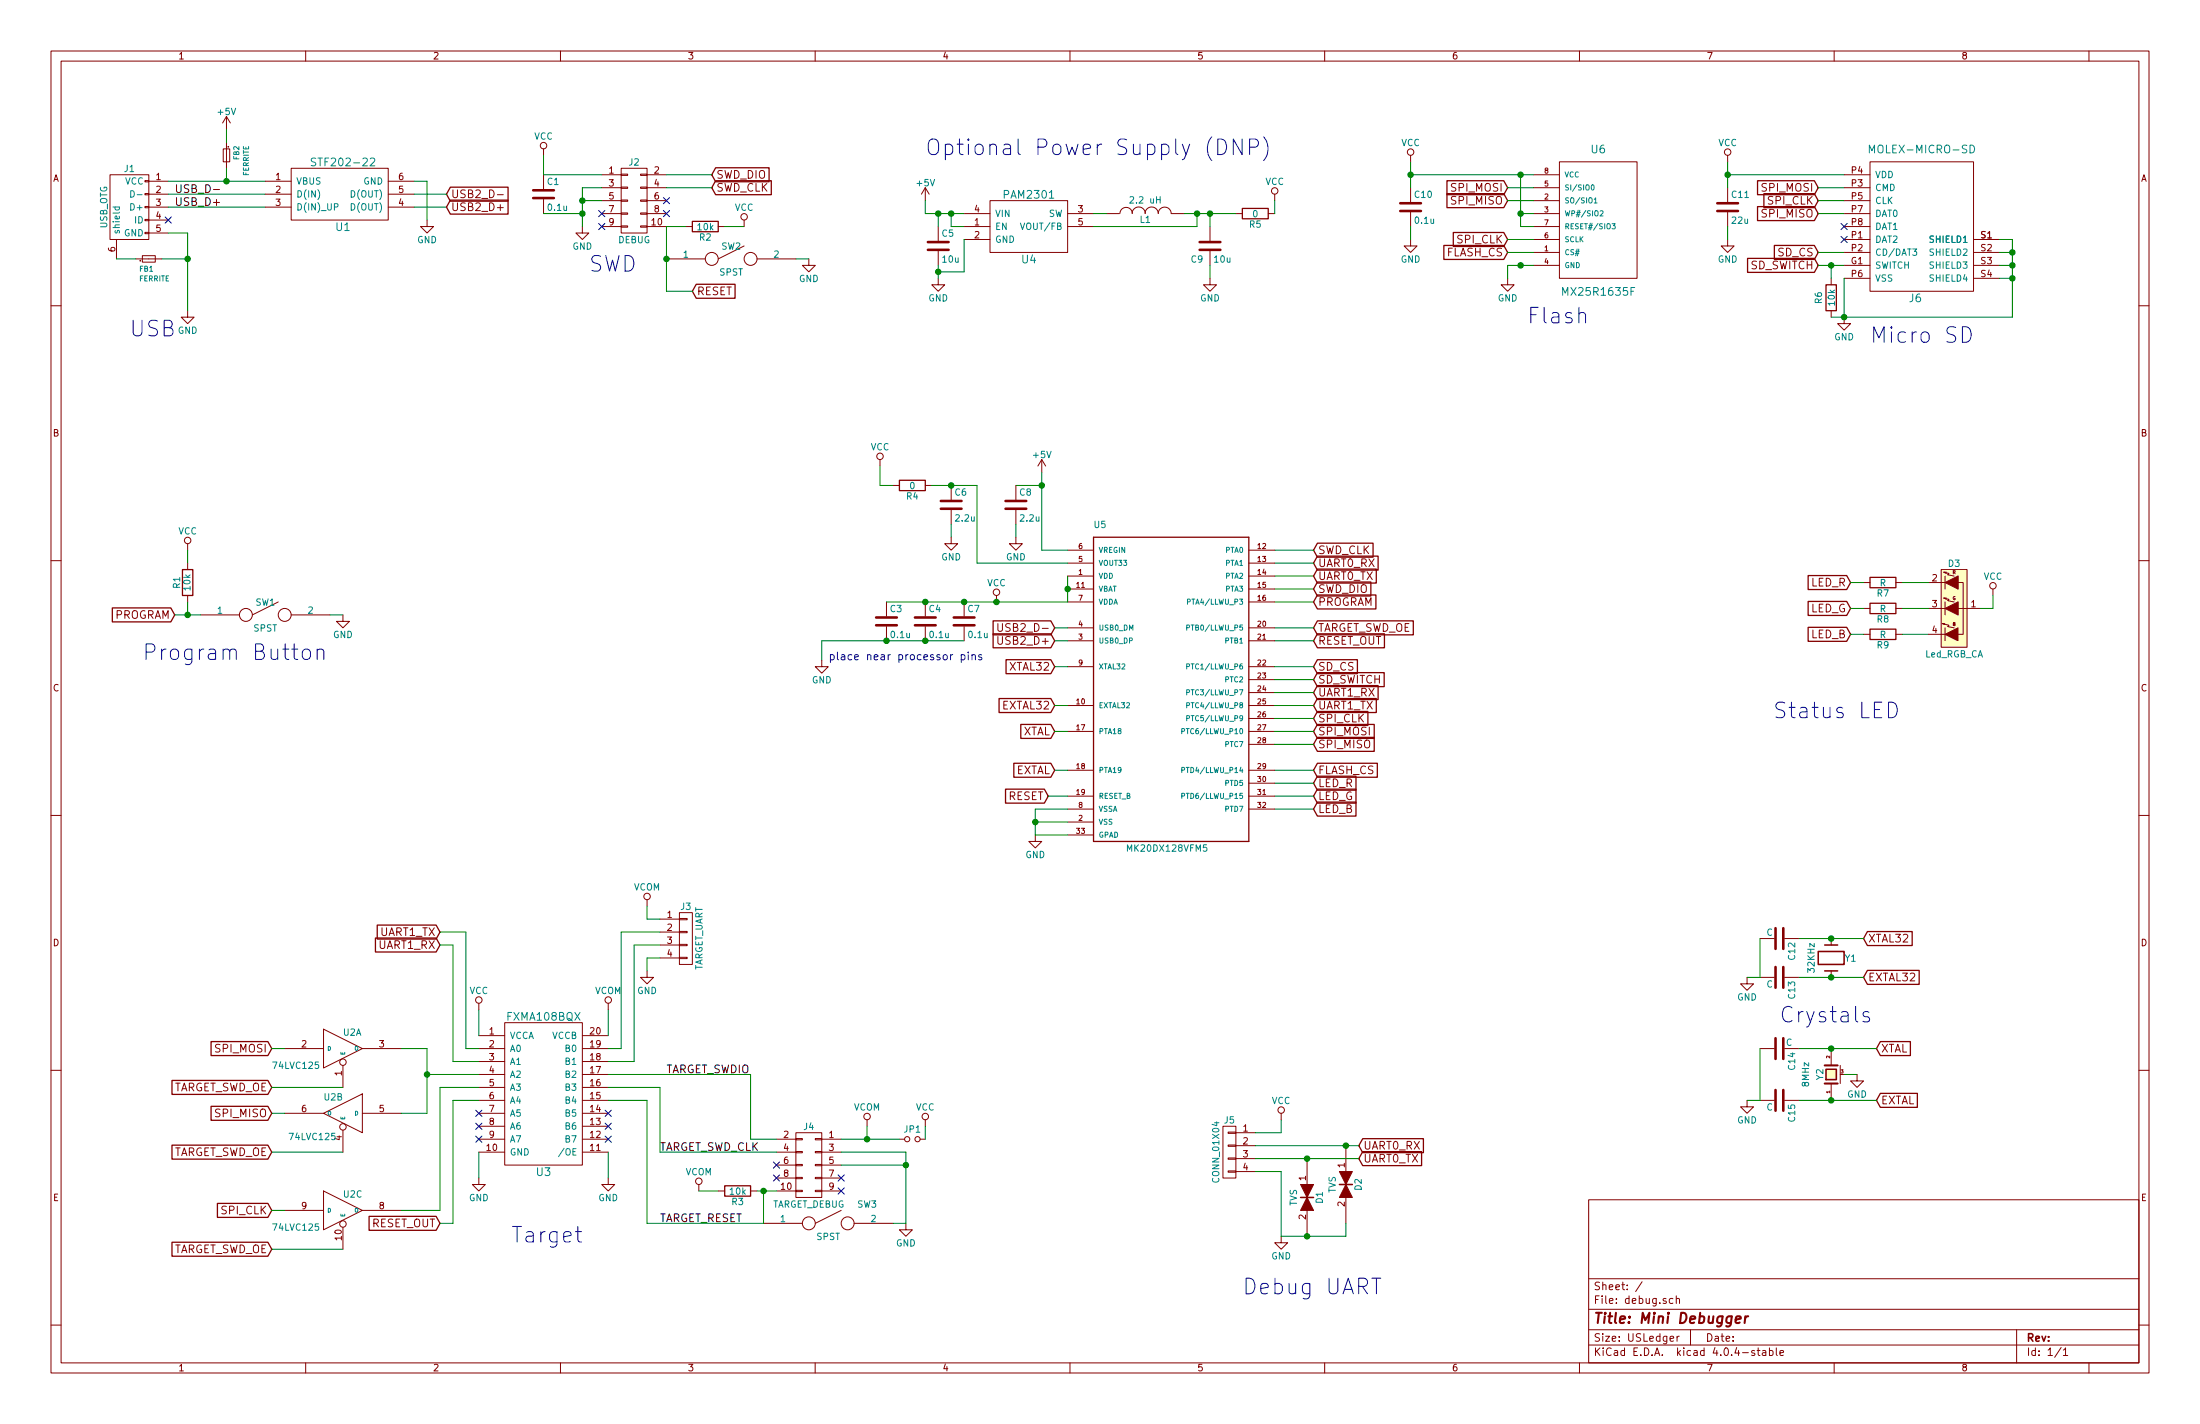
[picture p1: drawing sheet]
EESchema Schematic File Version 2
LIBS:power
LIBS:device
LIBS:transistors
LIBS:conn
LIBS:linear
LIBS:regul
LIBS:74xx
LIBS:cmos4000
LIBS:adc-dac
LIBS:memory
LIBS:xilinx
LIBS:microcontrollers
LIBS:dsp
LIBS:microchip
LIBS:analog_switches
LIBS:motorola
LIBS:texas
LIBS:intel
LIBS:audio
LIBS:interface
LIBS:digital-audio
LIBS:philips
LIBS:display
LIBS:cypress
LIBS:siliconi
LIBS:opto
LIBS:atmel
LIBS:contrib
LIBS:valves
LIBS:nxp_armmcu
LIBS:molex-micro-sd
LIBS:Oscillators
LIBS:elec-unifil
LIBS:references
LIBS:mk20dx128vfm5
LIBS:ntsx2102gu8h
LIBS:mx25r1635f
LIBS:ferrite
LIBS:NLSX4373DR2G
LIBS:fxma108bqx
LIBS:pam2301
LIBS:stf202-22
LIBS:debug-cache
EELAYER 25 0
EELAYER END
$Descr USLedger 17000 11000
encoding utf-8
Sheet 1 1
Title "Mini Debugger"
Date ""
Rev ""
Comp ""
Comment1 ""
Comment2 ""
Comment3 ""
Comment4 ""
$EndDescr
$Comp
L MOLEX-MICRO-SD J6
U 1 1
P 14850 1750
F 0 "J6" H 14800 1200 60  0000 C CNN
F 1 "MOLEX-MICRO-SD" H 14850 2350 60  0000 C CNN
F 2 "footprints:SD-105027-001" H 14800 1000 60  0001 C CNN
F 3 "" H 14800 1000 60  0001 C CNN
	1    14850 1750
	1    0    0    -1  
$EndComp
$Comp
L GND #PWR01
U 1 1
P 14250 2450
F 0 "#PWR01" H 14250 2200 50  0001 C CNN
F 1 "GND" H 14250 2300 50  0000 C CNN
F 2 "" H 14250 2450 50  0000 C CNN
F 3 "" H 14250 2450 50  0000 C CNN
	1    14250 2450
	1    0    0    -1  
$EndComp
$Comp
L R R6
U 1 1
P 14150 2300
F 0 "R6" V 14050 2300 50  0000 C CNN
F 1 "10k" V 14150 2300 50  0000 C CNN
F 2 "Resistors_SMD:R_0603" V 14080 2300 50  0001 C CNN
F 3 "" H 14150 2300 50  0000 C CNN
	1    14150 2300
	1    0    0    -1  
$EndComp
Text GLabel 14050 2050 0    60   Input ~ 0
SD_SWITCH
Text GLabel 14050 1950 0    60   Input ~ 0
SD_CS
Text GLabel 14050 1550 0    60   Input ~ 0
SPI_CLK
Text GLabel 14050 1450 0    60   Input ~ 0
SPI_MOSI
Text GLabel 14050 1650 0    60   Input ~ 0
SPI_MISO
$Comp
L USB_OTG J1
U 1 1
P 1000 1600
F 0 "J1" V 700 1600 50  0000 C CNN
F 1 "USB_OTG" H 1000 1800 50  0000 C CNN
F 2 "Connect:USB_Mini-B" V 950 1500 50  0001 C CNN
F 3 "" V 950 1500 50  0000 C CNN
	1    1000 1600
	0    -1   1    0   
$EndComp
$Comp
L GND #PWR02
U 1 1
P 1450 2400
F 0 "#PWR02" H 1450 2150 50  0001 C CNN
F 1 "GND" H 1450 2250 50  0000 C CNN
F 2 "" H 1450 2400 50  0000 C CNN
F 3 "" H 1450 2400 50  0000 C CNN
	1    1450 2400
	-1   0    0    -1  
$EndComp
$Comp
L +5V #PWR03
U 1 1
P 1750 1000
F 0 "#PWR03" H 1750 850 50  0001 C CNN
F 1 "+5V" H 1750 1140 50  0000 C CNN
F 2 "" H 1750 1000 50  0000 C CNN
F 3 "" H 1750 1000 50  0000 C CNN
	1    1750 1000
	-1   0    0    -1  
$EndComp
Text GLabel 3450 1500 2    60   Input ~ 0
USB2_D-
Text GLabel 3450 1600 2    60   Input ~ 0
USB2_D+
NoConn ~ 1300 1700
Text GLabel 10150 5250 2    60   Input ~ 0
SD_SWITCH
Text GLabel 10150 5150 2    60   Input ~ 0
SD_CS
Text GLabel 2100 9350 0    60   Input ~ 0
SPI_CLK
Text GLabel 10150 5650 2    60   Input ~ 0
SPI_MOSI
Text GLabel 10150 5750 2    60   Input ~ 0
SPI_MISO
$Comp
L +5V #PWR04
U 1 1
P 8050 3650
F 0 "#PWR04" H 8050 3500 50  0001 C CNN
F 1 "+5V" H 8050 3790 50  0000 C CNN
F 2 "" H 8050 3650 50  0000 C CNN
F 3 "" H 8050 3650 50  0000 C CNN
	1    8050 3650
	1    0    0    -1  
$EndComp
Text GLabel 10150 5450 2    60   Input ~ 0
UART1_TX
Text GLabel 10150 5350 2    60   Input ~ 0
UART1_RX
$Comp
L VCC #PWR05
U 1 1
P 9850 1550
F 0 "#PWR05" H 9850 1400 50  0001 C CNN
F 1 "VCC" H 9850 1700 50  0000 C CNN
F 2 "" H 9850 1550 50  0000 C CNN
F 3 "" H 9850 1550 50  0000 C CNN
	1    9850 1550
	1    0    0    -1  
$EndComp
$Comp
L C C4
U 1 1
P 7150 4800
F 0 "C4" H 7175 4900 50  0000 L CNN
F 1 "0.1u" H 7175 4700 50  0000 L CNN
F 2 "Capacitors_SMD:C_0603" H 7188 4650 50  0001 C CNN
F 3 "" H 7150 4800 50  0000 C CNN
	1    7150 4800
	1    0    0    -1  
$EndComp
$Comp
L GND #PWR06
U 1 1
P 6350 5100
F 0 "#PWR06" H 6350 4850 50  0001 C CNN
F 1 "GND" H 6350 4950 50  0000 C CNN
F 2 "" H 6350 5100 50  0000 C CNN
F 3 "" H 6350 5100 50  0000 C CNN
	1    6350 5100
	-1   0    0    -1  
$EndComp
$Comp
L Crystal Y1
U 1 1
P 14150 7400
F 0 "Y1" V 14150 7550 50  0000 C CNN
F 1 "32KHz" H 14150 7250 50  0000 C CNN
F 2 "footprints:FX135" H 14150 7400 50  0001 C CNN
F 3 "" H 14150 7400 50  0000 C CNN
	1    14150 7400
	0    1    1    0   
$EndComp
Text GLabel 8100 6150 0    60   Input ~ 0
RESET
$Comp
L CONN_02X05 J4
U 1 1
P 6250 9000
F 0 "J4" H 6250 9300 50  0000 C CNN
F 1 "TARGET_DEBUG" H 6250 8700 50  0000 C CNN
F 2 "Pin_Headers:Pin_Header_Straight_2x05_Pitch1.27mm" H 6250 7800 50  0001 C CNN
F 3 "" H 6250 7800 50  0000 C CNN
	1    6250 9000
	-1   0    0    -1  
$EndComp
$Comp
L CONN_02X05 J2
U 1 1
P 4900 1550
F 0 "J2" H 4900 1850 50  0000 C CNN
F 1 "DEBUG" H 4900 1250 50  0000 C CNN
F 2 "Pin_Headers:Pin_Header_Straight_2x05_Pitch1.27mm" H 4900 350 50  0001 C CNN
F 3 "" H 4900 350 50  0000 C CNN
	1    4900 1550
	1    0    0    -1  
$EndComp
$Comp
L VCC #PWR07
U 1 1
P 4200 1200
F 0 "#PWR07" H 4200 1050 50  0001 C CNN
F 1 "VCC" H 4200 1350 50  0000 C CNN
F 2 "" H 4200 1200 50  0000 C CNN
F 3 "" H 4200 1200 50  0000 C CNN
	1    4200 1200
	1    0    0    -1  
$EndComp
$Comp
L GND #PWR08
U 1 1
P 4500 1750
F 0 "#PWR08" H 4500 1500 50  0001 C CNN
F 1 "GND" H 4500 1600 50  0000 C CNN
F 2 "" H 4500 1750 50  0000 C CNN
F 3 "" H 4500 1750 50  0000 C CNN
	1    4500 1750
	1    0    0    -1  
$EndComp
$Comp
L C C1
U 1 1
P 4200 1500
F 0 "C1" H 4225 1600 50  0000 L CNN
F 1 "0.1u" H 4225 1400 50  0000 L CNN
F 2 "Capacitors_SMD:C_0603" H 4238 1350 50  0001 C CNN
F 3 "" H 4200 1500 50  0000 C CNN
	1    4200 1500
	1    0    0    -1  
$EndComp
NoConn ~ 4650 1750
NoConn ~ 4650 1650
Text GLabel 5350 2250 2    60   Input ~ 0
RESET
Text GLabel 5500 1450 2    60   Input ~ 0
SWD_CLK
Text GLabel 5500 1350 2    60   Input ~ 0
SWD_DIO
NoConn ~ 5150 1550
NoConn ~ 5150 1650
$Comp
L SPST SW2
U 1 1
P 5650 2000
F 0 "SW2" H 5650 2100 50  0000 C CNN
F 1 "SPST" H 5650 1900 50  0000 C CNN
F 2 "footprints:PTS645SM43SMTR92" H 5650 2000 50  0001 C CNN
F 3 "" H 5650 2000 50  0000 C CNN
	1    5650 2000
	1    0    0    -1  
$EndComp
$Comp
L VCC #PWR09
U 1 1
P 5750 1750
F 0 "#PWR09" H 5750 1600 50  0001 C CNN
F 1 "VCC" H 5750 1900 50  0000 C CNN
F 2 "" H 5750 1750 50  0000 C CNN
F 3 "" H 5750 1750 50  0000 C CNN
	1    5750 1750
	1    0    0    -1  
$EndComp
$Comp
L R R2
U 1 1
P 5450 1750
F 0 "R2" V 5530 1750 50  0000 C CNN
F 1 "10k" V 5450 1750 50  0000 C CNN
F 2 "Resistors_SMD:R_0603" V 5380 1750 50  0001 C CNN
F 3 "" H 5450 1750 50  0000 C CNN
	1    5450 1750
	0    1    1    0   
$EndComp
$Comp
L GND #PWR010
U 1 1
P 6250 2000
F 0 "#PWR010" H 6250 1750 50  0001 C CNN
F 1 "GND" H 6250 1850 50  0000 C CNN
F 2 "" H 6250 2000 50  0000 C CNN
F 3 "" H 6250 2000 50  0000 C CNN
	1    6250 2000
	1    0    0    -1  
$EndComp
Text GLabel 10150 4250 2    60   Input ~ 0
SWD_CLK
Text GLabel 10150 4550 2    60   Input ~ 0
SWD_DIO
$Comp
L MK20DX128VFM5 U5
U 1 1
P 9000 5450
F 0 "U5" H 8450 6850 50  0000 L CNN
F 1 "MK20DX128VFM5" H 8700 4350 50  0000 L CNN
F 2 "footprints:MK20DX128VFM5" H 10000 4800 50  0001 L CNN
F 3 "MCU 32-bit Kinetis K20 ARM Cortex M4 RISC 128KB Flash 1.8V/2.5V/3.3V 32-Pin QFN Tray" H 10000 5600 50  0001 L CNN
F 4 "Freescale Semiconductor" H 10000 5250 50  0001 L CNN "MF"
F 5 "Good" H 10000 4650 50  0001 L CNN "Availability"
F 6 "3.72 USD" H 10000 4950 50  0001 L CNN "Price"
F 7 "MK20DX128VFM5" H 10000 5100 50  0001 L CNN "MP"
F 8 "QFN-32 Freescale Semiconductor" H 10000 5400 50  0001 L CNN "Package"
	1    9000 5450
	1    0    0    -1  
$EndComp
$Comp
L GND #PWR011
U 1 1
P 8000 6450
F 0 "#PWR011" H 8000 6200 50  0001 C CNN
F 1 "GND" H 8000 6300 50  0000 C CNN
F 2 "" H 8000 6450 50  0000 C CNN
F 3 "" H 8000 6450 50  0000 C CNN
	1    8000 6450
	1    0    0    -1  
$EndComp
Text GLabel 10150 4850 2    60   Input ~ 0
TARGET_SWD_OE
Text GLabel 10150 4950 2    60   Input ~ 0
RESET_OUT
Text GLabel 10150 4350 2    60   Input ~ 0
UART0_RX
Text GLabel 10150 4450 2    60   Input ~ 0
UART0_TX
Text GLabel 10150 6050 2    60   Input ~ 0
LED_R
Text GLabel 10150 6150 2    60   Input ~ 0
LED_G
Text GLabel 10150 6250 2    60   Input ~ 0
LED_B
Text GLabel 10150 4650 2    60   Input ~ 0
PROGRAM
Text GLabel 1350 4750 0    60   Input ~ 0
PROGRAM
$Comp
L SPST SW1
U 1 1
P 2050 4750
F 0 "SW1" H 2050 4850 50  0000 C CNN
F 1 "SPST" H 2050 4650 50  0000 C CNN
F 2 "footprints:PTS645SM43SMTR92" H 2050 4750 50  0001 C CNN
F 3 "" H 2050 4750 50  0000 C CNN
	1    2050 4750
	1    0    0    -1  
$EndComp
$Comp
L GND #PWR012
U 1 1
P 2650 4750
F 0 "#PWR012" H 2650 4500 50  0001 C CNN
F 1 "GND" H 2650 4600 50  0000 C CNN
F 2 "" H 2650 4750 50  0000 C CNN
F 3 "" H 2650 4750 50  0000 C CNN
	1    2650 4750
	1    0    0    -1  
$EndComp
$Comp
L VCC #PWR013
U 1 1
P 1450 4250
F 0 "#PWR013" H 1450 4100 50  0001 C CNN
F 1 "VCC" H 1450 4400 50  0000 C CNN
F 2 "" H 1450 4250 50  0000 C CNN
F 3 "" H 1450 4250 50  0000 C CNN
	1    1450 4250
	1    0    0    -1  
$EndComp
$Comp
L R R1
U 1 1
P 1450 4500
F 0 "R1" V 1530 4500 50  0000 C CNN
F 1 "10k" V 1450 4500 50  0000 C CNN
F 2 "Resistors_SMD:R_0603" V 1380 4500 50  0001 C CNN
F 3 "" H 1450 4500 50  0000 C CNN
	1    1450 4500
	-1   0    0    1   
$EndComp
$Comp
L 74LVC125 U2
U 1 1
P 2650 8100
F 0 "U2" H 2650 8200 50  0000 L BNN
F 1 "74LVC125" H 2100 8000 50  0000 L TNN
F 2 "footprints:DHVQFN14" H 2650 8100 50  0001 C CNN
F 3 "" H 2650 8100 50  0000 C CNN
	1    2650 8100
	1    0    0    -1  
$EndComp
$Comp
L 74LVC125 U2
U 2 1
P 2650 8600
F 0 "U2" H 2650 8700 50  0000 L BNN
F 1 "74LVC125" H 2700 8450 50  0000 L TNN
F 2 "footprints:DHVQFN14" H 2650 8600 50  0001 C CNN
F 3 "" H 2650 8600 50  0000 C CNN
	2    2650 8600
	-1   0    0    -1  
$EndComp
$Comp
L 74LVC125 U2
U 3 1
P 2650 9350
F 0 "U2" H 2650 9450 50  0000 L BNN
F 1 "74LVC125" H 2100 9250 50  0000 L TNN
F 2 "footprints:DHVQFN14" H 2650 9350 50  0001 C CNN
F 3 "" H 2650 9350 50  0000 C CNN
	3    2650 9350
	1    0    0    -1  
$EndComp
Text GLabel 2100 8100 0    60   Input ~ 0
SPI_MOSI
Text GLabel 2100 8600 0    60   Input ~ 0
SPI_MISO
Text GLabel 2100 8400 0    60   Input ~ 0
TARGET_SWD_OE
Text GLabel 2100 9650 0    60   Input ~ 0
TARGET_SWD_OE
$Comp
L VCC #PWR014
U 1 1
P 3700 7800
F 0 "#PWR014" H 3700 7650 50  0001 C CNN
F 1 "VCC" H 3700 7950 50  0000 C CNN
F 2 "" H 3700 7800 50  0000 C CNN
F 3 "" H 3700 7800 50  0000 C CNN
	1    3700 7800
	1    0    0    -1  
$EndComp
$Comp
L VCOM #PWR015
U 1 1
P 5000 7000
F 0 "#PWR015" H 5000 6850 50  0001 C CNN
F 1 "VCOM" H 5000 7150 50  0000 C CNN
F 2 "" H 5000 7000 50  0000 C CNN
F 3 "" H 5000 7000 50  0000 C CNN
	1    5000 7000
	1    0    0    -1  
$EndComp
$Comp
L GND #PWR016
U 1 1
P 5000 7500
F 0 "#PWR016" H 5000 7250 50  0001 C CNN
F 1 "GND" H 5000 7350 50  0000 C CNN
F 2 "" H 5000 7500 50  0000 C CNN
F 3 "" H 5000 7500 50  0000 C CNN
	1    5000 7500
	1    0    0    -1  
$EndComp
Text GLabel 3400 7200 0    60   Input ~ 0
UART1_TX
Text GLabel 3400 7300 0    60   Input ~ 0
UART1_RX
Text GLabel 2100 8900 0    60   Input ~ 0
TARGET_SWD_OE
Text GLabel 3400 9450 0    60   Input ~ 0
RESET_OUT
$Comp
L VCOM #PWR017
U 1 1
P 6700 8700
F 0 "#PWR017" H 6700 8550 50  0001 C CNN
F 1 "VCOM" H 6700 8850 50  0000 C CNN
F 2 "" H 6700 8700 50  0000 C CNN
F 3 "" H 6700 8700 50  0000 C CNN
	1    6700 8700
	-1   0    0    -1  
$EndComp
$Comp
L SPST SW3
U 1 1
P 6400 9450
F 0 "SW3" H 6700 9600 50  0000 C CNN
F 1 "SPST" H 6400 9350 50  0000 C CNN
F 2 "footprints:PTS645SM43SMTR92" H 6400 9450 50  0001 C CNN
F 3 "" H 6400 9450 50  0000 C CNN
	1    6400 9450
	1    0    0    -1  
$EndComp
$Comp
L R R3
U 1 1
P 5700 9200
F 0 "R3" V 5780 9200 50  0000 C CNN
F 1 "10k" V 5700 9200 50  0000 C CNN
F 2 "Resistors_SMD:R_0603" V 5630 9200 50  0001 C CNN
F 3 "" H 5700 9200 50  0000 C CNN
	1    5700 9200
	0    -1   1    0   
$EndComp
$Comp
L GND #PWR018
U 1 1
P 7000 9450
F 0 "#PWR018" H 7000 9200 50  0001 C CNN
F 1 "GND" H 7000 9300 50  0000 C CNN
F 2 "" H 7000 9450 50  0000 C CNN
F 3 "" H 7000 9450 50  0000 C CNN
	1    7000 9450
	1    0    0    -1  
$EndComp
$Comp
L VCOM #PWR019
U 1 1
P 5400 9200
F 0 "#PWR019" H 5400 9050 50  0001 C CNN
F 1 "VCOM" H 5400 9350 50  0000 C CNN
F 2 "" H 5400 9200 50  0000 C CNN
F 3 "" H 5400 9200 50  0000 C CNN
	1    5400 9200
	-1   0    0    -1  
$EndComp
$Comp
L VCC #PWR020
U 1 1
P 7150 8700
F 0 "#PWR020" H 7150 8550 50  0001 C CNN
F 1 "VCC" H 7150 8850 50  0000 C CNN
F 2 "" H 7150 8700 50  0000 C CNN
F 3 "" H 7150 8700 50  0000 C CNN
	1    7150 8700
	-1   0    0    -1  
$EndComp
$Comp
L +5V #PWR021
U 1 1
P 7150 1550
F 0 "#PWR021" H 7150 1400 50  0001 C CNN
F 1 "+5V" H 7150 1690 50  0000 C CNN
F 2 "" H 7150 1550 50  0000 C CNN
F 3 "" H 7150 1550 50  0000 C CNN
	1    7150 1550
	1    0    0    -1  
$EndComp
$Comp
L C C9
U 1 1
P 9350 1900
F 0 "C9" H 9200 1800 50  0000 L CNN
F 1 "10u" H 9375 1800 50  0000 L CNN
F 2 "Capacitors_SMD:C_0603" H 9388 1750 50  0001 C CNN
F 3 "" H 9350 1900 50  0000 C CNN
	1    9350 1900
	1    0    0    -1  
$EndComp
$Comp
L GND #PWR022
U 1 1
P 9350 2150
F 0 "#PWR022" H 9350 1900 50  0001 C CNN
F 1 "GND" H 9350 2000 50  0000 C CNN
F 2 "" H 9350 2150 50  0000 C CNN
F 3 "" H 9350 2150 50  0000 C CNN
	1    9350 2150
	1    0    0    -1  
$EndComp
Text GLabel 10150 5550 2    60   Input ~ 0
SPI_CLK
NoConn ~ 6000 9000
NoConn ~ 6000 9100
NoConn ~ 6500 9200
NoConn ~ 6500 9100
Text GLabel 10500 8850 2    60   Input ~ 0
UART0_RX
Text GLabel 10500 8950 2    60   Input ~ 0
UART0_TX
$Comp
L GND #PWR023
U 1 1
P 9900 9550
F 0 "#PWR023" H 9900 9300 50  0001 C CNN
F 1 "GND" H 9900 9400 50  0000 C CNN
F 2 "" H 9900 9550 50  0000 C CNN
F 3 "" H 9900 9550 50  0000 C CNN
	1    9900 9550
	-1   0    0    -1  
$EndComp
$Comp
L VCC #PWR024
U 1 1
P 9900 8650
F 0 "#PWR024" H 9900 8500 50  0001 C CNN
F 1 "VCC" H 9900 8800 50  0000 C CNN
F 2 "" H 9900 8650 50  0000 C CNN
F 3 "" H 9900 8650 50  0000 C CNN
	1    9900 8650
	-1   0    0    -1  
$EndComp
$Comp
L CONN_01X04 J5
U 1 1
P 9500 8900
F 0 "J5" H 9500 9150 50  0000 C CNN
F 1 "CONN_01X04" V 9600 8900 50  0000 C CNN
F 2 "Pin_Headers:Pin_Header_Straight_1x04" H 9500 8900 50  0001 C CNN
F 3 "" H 9500 8900 50  0000 C CNN
	1    9500 8900
	-1   0    0    -1  
$EndComp
$Comp
L CONN_01X04 J3
U 1 1
P 5300 7250
F 0 "J3" H 5300 7500 50  0000 C CNN
F 1 "TARGET_UART" V 5400 7250 50  0000 C CNN
F 2 "Pin_Headers:Pin_Header_Straight_1x04" H 5300 7250 50  0001 C CNN
F 3 "" H 5300 7250 50  0000 C CNN
	1    5300 7250
	1    0    0    -1  
$EndComp
$Comp
L MX25R1635F U6
U 1 1
P 12350 1700
F 0 "U6" H 12350 2250 60  0000 C CNN
F 1 "MX25R1635F" H 12350 1150 60  0000 C CNN
F 2 "SMD_Packages:SOIC-8-N" H 12350 1850 60  0001 C CNN
F 3 "" H 12350 1850 60  0001 C CNN
	1    12350 1700
	1    0    0    -1  
$EndComp
$Comp
L VCC #PWR025
U 1 1
P 10900 1250
F 0 "#PWR025" H 10900 1100 50  0001 C CNN
F 1 "VCC" H 10900 1400 50  0000 C CNN
F 2 "" H 10900 1250 50  0000 C CNN
F 3 "" H 10900 1250 50  0000 C CNN
	1    10900 1250
	1    0    0    -1  
$EndComp
$Comp
L C C10
U 1 1
P 10900 1600
F 0 "C10" H 10925 1700 50  0000 L CNN
F 1 "0.1u" H 10925 1500 50  0000 L CNN
F 2 "Capacitors_SMD:C_0603" H 10938 1450 50  0001 C CNN
F 3 "" H 10900 1600 50  0000 C CNN
	1    10900 1600
	1    0    0    -1  
$EndComp
$Comp
L GND #PWR026
U 1 1
P 10900 1850
F 0 "#PWR026" H 10900 1600 50  0001 C CNN
F 1 "GND" H 10900 1700 50  0000 C CNN
F 2 "" H 10900 1850 50  0000 C CNN
F 3 "" H 10900 1850 50  0000 C CNN
	1    10900 1850
	1    0    0    -1  
$EndComp
Text GLabel 11650 1850 0    60   Input ~ 0
SPI_CLK
Text GLabel 11650 1450 0    60   Input ~ 0
SPI_MOSI
Text GLabel 11650 1550 0    60   Input ~ 0
SPI_MISO
$Comp
L GND #PWR027
U 1 1
P 11650 2150
F 0 "#PWR027" H 11650 1900 50  0001 C CNN
F 1 "GND" H 11650 2000 50  0000 C CNN
F 2 "" H 11650 2150 50  0000 C CNN
F 3 "" H 11650 2150 50  0000 C CNN
	1    11650 2150
	1    0    0    -1  
$EndComp
Text GLabel 10150 5950 2    60   Input ~ 0
FLASH_CS
Text GLabel 11650 1950 0    60   Input ~ 0
FLASH_CS
$Comp
L VCC #PWR028
U 1 1
P 13350 1250
F 0 "#PWR028" H 13350 1100 50  0001 C CNN
F 1 "VCC" H 13350 1400 50  0000 C CNN
F 2 "" H 13350 1250 50  0000 C CNN
F 3 "" H 13350 1250 50  0000 C CNN
	1    13350 1250
	1    0    0    -1  
$EndComp
$Comp
L C C11
U 1 1
P 13350 1600
F 0 "C11" H 13375 1700 50  0000 L CNN
F 1 "22u" H 13375 1500 50  0000 L CNN
F 2 "Capacitors_SMD:C_0603" H 13388 1450 50  0001 C CNN
F 3 "" H 13350 1600 50  0000 C CNN
	1    13350 1600
	1    0    0    -1  
$EndComp
$Comp
L GND #PWR029
U 1 1
P 13350 1850
F 0 "#PWR029" H 13350 1600 50  0001 C CNN
F 1 "GND" H 13350 1700 50  0000 C CNN
F 2 "" H 13350 1850 50  0000 C CNN
F 3 "" H 13350 1850 50  0000 C CNN
	1    13350 1850
	1    0    0    -1  
$EndComp
$Comp
L C C3
U 1 1
P 6850 4800
F 0 "C3" H 6875 4900 50  0000 L CNN
F 1 "0.1u" H 6875 4700 50  0000 L CNN
F 2 "Capacitors_SMD:C_0603" H 6888 4650 50  0001 C CNN
F 3 "" H 6850 4800 50  0000 C CNN
	1    6850 4800
	1    0    0    -1  
$EndComp
$Comp
L C C5
U 1 1
P 7250 1900
F 0 "C5" H 7275 2000 50  0000 L CNN
F 1 "10u" H 7275 1800 50  0000 L CNN
F 2 "Capacitors_SMD:C_0603" H 7288 1750 50  0001 C CNN
F 3 "" H 7250 1900 50  0000 C CNN
	1    7250 1900
	1    0    0    -1  
$EndComp
$Comp
L GND #PWR030
U 1 1
P 7250 2150
F 0 "#PWR030" H 7250 1900 50  0001 C CNN
F 1 "GND" H 7250 2000 50  0000 C CNN
F 2 "" H 7250 2150 50  0000 C CNN
F 3 "" H 7250 2150 50  0000 C CNN
	1    7250 2150
	1    0    0    -1  
$EndComp
$Comp
L C C8
U 1 1
P 7850 3900
F 0 "C8" H 7875 4000 50  0000 L CNN
F 1 "2.2u" H 7875 3800 50  0000 L CNN
F 2 "Capacitors_SMD:C_0603" H 7888 3750 50  0001 C CNN
F 3 "" H 7850 3900 50  0000 C CNN
	1    7850 3900
	1    0    0    -1  
$EndComp
$Comp
L GND #PWR031
U 1 1
P 7850 4150
F 0 "#PWR031" H 7850 3900 50  0001 C CNN
F 1 "GND" H 7850 4000 50  0000 C CNN
F 2 "" H 7850 4150 50  0000 C CNN
F 3 "" H 7850 4150 50  0000 C CNN
	1    7850 4150
	1    0    0    -1  
$EndComp
$Comp
L C C7
U 1 1
P 7450 4800
F 0 "C7" H 7475 4900 50  0000 L CNN
F 1 "0.1u" H 7475 4700 50  0000 L CNN
F 2 "Capacitors_SMD:C_0603" H 7488 4650 50  0001 C CNN
F 3 "" H 7450 4800 50  0000 C CNN
	1    7450 4800
	1    0    0    -1  
$EndComp
$Comp
L C C6
U 1 1
P 7350 3900
F 0 "C6" H 7375 4000 50  0000 L CNN
F 1 "2.2u" H 7375 3800 50  0000 L CNN
F 2 "Capacitors_SMD:C_0603" H 7388 3750 50  0001 C CNN
F 3 "" H 7350 3900 50  0000 C CNN
	1    7350 3900
	1    0    0    -1  
$EndComp
$Comp
L GND #PWR032
U 1 1
P 7350 4150
F 0 "#PWR032" H 7350 3900 50  0001 C CNN
F 1 "GND" H 7350 4000 50  0000 C CNN
F 2 "" H 7350 4150 50  0000 C CNN
F 3 "" H 7350 4150 50  0000 C CNN
	1    7350 4150
	1    0    0    -1  
$EndComp
$Comp
L C C12
U 1 1
P 13750 7250
F 0 "C12" H 13775 7350 50  0000 L CNN
F 1 "C" V 13700 7150 50  0000 L CNN
F 2 "Capacitors_SMD:C_0603" H 13788 7100 50  0001 C CNN
F 3 "" H 13750 7250 50  0000 C CNN
	1    13750 7250
	0    1    1    0   
$EndComp
$Comp
L C C13
U 1 1
P 13750 7550
F 0 "C13" H 13775 7650 50  0000 L CNN
F 1 "C" V 13800 7450 50  0000 L CNN
F 2 "Capacitors_SMD:C_0603" H 13788 7400 50  0001 C CNN
F 3 "" H 13750 7550 50  0000 C CNN
	1    13750 7550
	0    1    1    0   
$EndComp
$Comp
L C C14
U 1 1
P 13750 8100
F 0 "C14" H 13775 8200 50  0000 L CNN
F 1 "C" V 13700 8150 50  0000 L CNN
F 2 "Capacitors_SMD:C_0603" H 13788 7950 50  0001 C CNN
F 3 "" H 13750 8100 50  0000 C CNN
	1    13750 8100
	0    1    1    0   
$EndComp
$Comp
L C C15
U 1 1
P 13750 8500
F 0 "C15" H 13775 8600 50  0000 L CNN
F 1 "C" V 13800 8400 50  0000 L CNN
F 2 "Capacitors_SMD:C_0603" H 13788 8350 50  0001 C CNN
F 3 "" H 13750 8500 50  0000 C CNN
	1    13750 8500
	0    1    1    0   
$EndComp
$Comp
L GND #PWR033
U 1 1
P 13500 8500
F 0 "#PWR033" H 13500 8250 50  0001 C CNN
F 1 "GND" H 13500 8350 50  0000 C CNN
F 2 "" H 13500 8500 50  0000 C CNN
F 3 "" H 13500 8500 50  0000 C CNN
	1    13500 8500
	-1   0    0    -1  
$EndComp
$Comp
L GND #PWR034
U 1 1
P 13500 7550
F 0 "#PWR034" H 13500 7300 50  0001 C CNN
F 1 "GND" H 13500 7400 50  0000 C CNN
F 2 "" H 13500 7550 50  0000 C CNN
F 3 "" H 13500 7550 50  0000 C CNN
	1    13500 7550
	-1   0    0    -1  
$EndComp
Text Notes 3950 9600 0    120  ~ 0
Target
NoConn ~ 14250 1750
NoConn ~ 14250 1850
Text Label 5150 8300 0    60   ~ 0
TARGET_SWDIO
Text Label 5100 8900 0    60   ~ 0
TARGET_SWD_CLK
Text Notes 1100 5100 0    120  ~ 0
Program Button
Text Notes 9600 10000 0    120  ~ 0
Debug UART
Text Notes 4550 2100 0    120  ~ 0
SWD
Text Notes 1000 2600 0    120  ~ 0
USB
Text Notes 11800 2500 0    120  ~ 0
Flash
Text Notes 14450 2650 0    120  ~ 0
Micro SD
Text Label 5100 9450 0    60   ~ 0
TARGET_RESET
$Comp
L R R7
U 1 1
P 14550 4500
F 0 "R7" V 14630 4500 50  0000 C CNN
F 1 "R" V 14550 4500 50  0000 C CNN
F 2 "Resistors_SMD:R_0603" V 14480 4500 50  0001 C CNN
F 3 "" H 14550 4500 50  0000 C CNN
	1    14550 4500
	0    1    1    0   
$EndComp
$Comp
L R R8
U 1 1
P 14550 4700
F 0 "R8" V 14630 4700 50  0000 C CNN
F 1 "R" V 14550 4700 50  0000 C CNN
F 2 "Resistors_SMD:R_0603" V 14480 4700 50  0001 C CNN
F 3 "" H 14550 4700 50  0000 C CNN
	1    14550 4700
	0    1    1    0   
$EndComp
$Comp
L R R9
U 1 1
P 14550 4900
F 0 "R9" V 14630 4900 50  0000 C CNN
F 1 "R" V 14550 4900 50  0000 C CNN
F 2 "Resistors_SMD:R_0603" V 14480 4900 50  0001 C CNN
F 3 "" H 14550 4900 50  0000 C CNN
	1    14550 4900
	0    1    1    0   
$EndComp
$Comp
L Led_RGB_CA D3
U 1 1
P 15100 4700
F 0 "D3" H 15100 5050 50  0000 C CNN
F 1 "Led_RGB_CA" H 15100 4350 50  0000 C CNN
F 2 "footprints:PLCC4" H 15055 4650 50  0001 C CNN
F 3 "" H 15055 4650 50  0000 C CNN
	1    15100 4700
	1    0    0    -1  
$EndComp
Text GLabel 14300 4500 0    60   Input ~ 0
LED_R
Text GLabel 14300 4700 0    60   Input ~ 0
LED_G
Text GLabel 14300 4900 0    60   Input ~ 0
LED_B
Text Notes 13700 5550 0    120  ~ 0
Status LED
$Comp
L FERRITE FB1
U 1 1
P 1150 2000
F 0 "FB1" H 1075 1925 40  0000 L CNN
F 1 "FERRITE" H 1075 1850 40  0000 L CNN
F 2 "Resistors_SMD:R_0603" H 1150 1900 60  0001 C CNN
F 3 "" H 1150 1900 60  0000 C CNN
	1    1150 2000
	1    0    0    -1  
$EndComp
$Comp
L Jumper_NO_Small JP1
U 1 1
P 7050 8800
F 0 "JP1" H 7050 8880 50  0000 C CNN
F 1 "Jumper_NO_Small" H 7060 8740 50  0001 C CNN
F 2 "Pin_Headers:Pin_Header_Straight_1x02" H 7050 8800 50  0001 C CNN
F 3 "" H 7050 8800 50  0000 C CNN
	1    7050 8800
	1    0    0    -1  
$EndComp
Text Notes 7600 5100 2    60   ~ 0
place near processor pins
Text Notes 7150 1200 0    120  ~ 0
Optional Power Supply (DNP)
Text GLabel 8150 5650 0    60   Input ~ 0
XTAL
Text GLabel 8150 5450 0    60   Input ~ 0
EXTAL32
Text GLabel 8150 5150 0    60   Input ~ 0
XTAL32
Text GLabel 8150 5950 0    60   Input ~ 0
EXTAL
Text GLabel 14400 7250 2    60   Input ~ 0
XTAL32
Text GLabel 14400 7550 2    60   Input ~ 0
EXTAL32
Text GLabel 14500 8100 2    60   Input ~ 0
XTAL
Text GLabel 14500 8500 2    60   Input ~ 0
EXTAL
Text Notes 13750 7900 0    120  ~ 0
Crystals
$Comp
L FERRITE FB2
U 1 1
P 1750 1200
F 0 "FB2" H 1675 1125 40  0000 L CNN
F 1 "FERRITE" H 1675 1050 40  0000 L CNN
F 2 "Resistors_SMD:R_0603" H 1750 1100 60  0001 C CNN
F 3 "" H 1750 1100 60  0000 C CNN
	1    1750 1200
	0    -1   1    0   
$EndComp
Connection ~ 8050 3750
Wire Wire Line
	7850 3750 8050 3750
Wire Wire Line
	7850 4150 7850 4050
Connection ~ 7250 1650
Wire Wire Line
	7250 1750 7250 1650
Wire Wire Line
	7250 2050 7250 2150
Connection ~ 11750 1650
Wire Wire Line
	11750 1750 11850 1750
Connection ~ 11750 1350
Wire Wire Line
	11750 1350 11750 1750
Wire Wire Line
	11850 1650 11750 1650
Wire Wire Line
	13350 1750 13350 1850
Connection ~ 13350 1350
Wire Wire Line
	13350 1250 13350 1450
Wire Wire Line
	10900 1750 10900 1850
Connection ~ 10900 1350
Wire Wire Line
	10900 1250 10900 1450
Wire Wire Line
	10900 1350 11850 1350
Connection ~ 11750 2050
Wire Wire Line
	9850 5950 10150 5950
Wire Wire Line
	11650 2050 11850 2050
Wire Wire Line
	11650 2150 11650 2050
Wire Wire Line
	11650 1950 11850 1950
Wire Wire Line
	11650 1850 11850 1850
Wire Wire Line
	11650 1550 11850 1550
Wire Wire Line
	11650 1450 11850 1450
Wire Wire Line
	9900 8750 9900 8650
Wire Wire Line
	9700 8750 9900 8750
Wire Wire Line
	9700 8850 10500 8850
Wire Wire Line
	9700 8950 10500 8950
Wire Wire Line
	9900 9050 9900 9550
Wire Wire Line
	9700 9050 9900 9050
Wire Wire Line
	9350 2150 9350 2050
Connection ~ 9350 1650
Wire Wire Line
	9350 1650 9350 1750
Wire Wire Line
	9150 1650 9550 1650
Wire Wire Line
	7150 1650 7150 1550
Wire Wire Line
	7150 1650 7450 1650
Connection ~ 6700 8800
Wire Wire Line
	7000 9450 6900 9450
Wire Wire Line
	5550 9200 5400 9200
Wire Wire Line
	5850 9200 6000 9200
Wire Wire Line
	6500 8900 7000 8900
Wire Wire Line
	6000 8800 5800 8800
Wire Wire Line
	5100 8900 6000 8900
Wire Wire Line
	6700 8800 6700 8700
Wire Wire Line
	6500 8800 6950 8800
Wire Wire Line
	5000 9450 5900 9450
Wire Wire Line
	4700 8400 5100 8400
Wire Wire Line
	3400 9450 3500 9450
Connection ~ 3300 8300
Wire Wire Line
	3100 8100 3300 8100
Wire Wire Line
	2100 8600 2200 8600
Wire Wire Line
	4700 8300 5800 8300
Wire Wire Line
	2100 8100 2200 8100
Wire Wire Line
	2550 4750 2650 4750
Wire Wire Line
	6150 2000 6250 2000
Wire Wire Line
	1450 4350 1450 4250
Connection ~ 1450 4750
Wire Wire Line
	1450 4750 1450 4650
Wire Wire Line
	1350 4750 1550 4750
Wire Wire Line
	9850 4650 10150 4650
Wire Wire Line
	9850 5250 10150 5250
Wire Wire Line
	9850 6250 10150 6250
Wire Wire Line
	9850 6150 10150 6150
Wire Wire Line
	9850 6050 10150 6050
Wire Wire Line
	9850 4950 10150 4950
Wire Wire Line
	9850 4850 10150 4850
Wire Wire Line
	9850 4450 10150 4450
Wire Wire Line
	9850 4350 10150 4350
Wire Wire Line
	8000 6250 8000 6450
Wire Wire Line
	8250 6250 8000 6250
Wire Wire Line
	8000 6350 8250 6350
Wire Wire Line
	8100 6150 8250 6150
Wire Wire Line
	13900 8500 14500 8500
Wire Wire Line
	13900 8100 14500 8100
Wire Wire Line
	13900 7550 14400 7550
Wire Wire Line
	13900 7250 14400 7250
Connection ~ 8250 4550
Wire Wire Line
	8250 4650 8250 4450
Wire Wire Line
	9850 4250 10150 4250
Wire Wire Line
	9850 4550 10150 4550
Wire Wire Line
	5150 1750 5150 2250
Wire Wire Line
	5150 2250 5350 2250
Connection ~ 5150 2000
Wire Wire Line
	5600 1750 5750 1750
Wire Wire Line
	5150 1750 5300 1750
Wire Wire Line
	5150 1350 5500 1350
Wire Wire Line
	5150 1450 5500 1450
Connection ~ 4500 1650
Wire Wire Line
	4500 1650 4200 1650
Wire Wire Line
	4200 1200 4200 1350
Wire Wire Line
	4200 1350 4650 1350
Connection ~ 4500 1550
Wire Wire Line
	4650 1450 4500 1450
Wire Wire Line
	4500 1450 4500 1750
Wire Wire Line
	4650 1550 4500 1550
Wire Wire Line
	8050 4250 8250 4250
Wire Wire Line
	8050 3650 8050 4250
Wire Wire Line
	9850 5450 10150 5450
Wire Wire Line
	9850 5350 10150 5350
Wire Wire Line
	8150 4950 8250 4950
Wire Wire Line
	8150 4850 8250 4850
Wire Wire Line
	9850 5750 10150 5750
Wire Wire Line
	9850 5650 10150 5650
Wire Wire Line
	9850 5550 10150 5550
Wire Wire Line
	9850 5150 10150 5150
Wire Wire Line
	3200 1600 3450 1600
Wire Wire Line
	3200 1500 3450 1500
Wire Wire Line
	1300 1600 2050 1600
Wire Wire Line
	1300 1500 2050 1500
Connection ~ 1450 2000
Wire Wire Line
	1450 1800 1450 2400
Wire Wire Line
	1300 1800 1450 1800
Connection ~ 14150 2050
Wire Wire Line
	14150 2050 14150 2150
Wire Wire Line
	7350 4150 7350 4050
Connection ~ 7350 3750
Connection ~ 7150 4650
Wire Wire Line
	6350 4950 7450 4950
Connection ~ 7150 4950
Connection ~ 6850 4950
Wire Wire Line
	6350 4950 6350 5100
Wire Wire Line
	3300 8300 3700 8300
Connection ~ 14150 7550
Connection ~ 14150 7250
Wire Wire Line
	13600 7250 13600 7550
Wire Wire Line
	13600 8100 13600 8500
Connection ~ 14150 8100
Connection ~ 14150 8500
Wire Wire Line
	13600 8500 13500 8500
Wire Wire Line
	13600 7550 13500 7550
Wire Wire Line
	9850 1550 9850 1650
Wire Wire Line
	2100 8400 2650 8400
Wire Wire Line
	2100 8900 2650 8900
Wire Wire Line
	3300 8600 3100 8600
Wire Wire Line
	3300 8100 3300 8600
Wire Wire Line
	2100 9350 2200 9350
Wire Wire Line
	2100 9650 2650 9650
Wire Wire Line
	14050 2050 14250 2050
Wire Wire Line
	14050 1950 14250 1950
Wire Wire Line
	14050 1650 14250 1650
Wire Wire Line
	14050 1550 14250 1550
Wire Wire Line
	14050 1450 14250 1450
Wire Wire Line
	15550 2450 15550 1850
Wire Wire Line
	15550 1850 15450 1850
Wire Wire Line
	15450 1950 15550 1950
Connection ~ 15550 1950
Wire Wire Line
	15450 2050 15550 2050
Connection ~ 15550 2050
Wire Wire Line
	15450 2150 15550 2150
Connection ~ 15550 2150
Wire Wire Line
	13350 1350 14250 1350
Wire Wire Line
	14150 2450 15550 2450
Wire Wire Line
	14250 2450 14250 2150
Connection ~ 14250 2450
Wire Wire Line
	7150 8800 7150 8700
Wire Wire Line
	5800 8300 5800 8800
Wire Wire Line
	5100 8400 5100 8900
Wire Wire Line
	5900 9450 5900 9200
Connection ~ 5900 9200
Wire Wire Line
	7000 8900 7000 9450
Wire Wire Line
	6500 9000 7000 9000
Connection ~ 7000 9000
Wire Wire Line
	14900 4700 14700 4700
Wire Wire Line
	14900 4900 14700 4900
Wire Wire Line
	14900 4500 14700 4500
Wire Wire Line
	900  2000 1050 2000
Wire Wire Line
	1250 2000 1450 2000
Wire Wire Line
	8150 5950 8250 5950
Wire Wire Line
	8150 5650 8250 5650
Wire Wire Line
	8150 5450 8250 5450
Wire Wire Line
	8150 5150 8250 5150
Connection ~ 7450 4650
Wire Wire Line
	1300 1400 2050 1400
Wire Wire Line
	8000 6450 8250 6450
Connection ~ 8000 6350
$Comp
L VCC #PWR035
U 1 1
P 15400 4600
F 0 "#PWR035" H 15400 4450 50  0001 C CNN
F 1 "VCC" H 15400 4750 50  0000 C CNN
F 2 "" H 15400 4600 50  0000 C CNN
F 3 "" H 15400 4600 50  0000 C CNN
	1    15400 4600
	1    0    0    -1  
$EndComp
$Comp
L TVS D1
U 1 1
P 10100 9250
F 0 "D1" H 10100 9350 50  0000 C CNN
F 1 "TVS" H 10100 9150 50  0000 C CNN
F 2 "Resistors_SMD:R_0603" H 10100 9250 50  0001 C CNN
F 3 "" H 10100 9250 50  0000 C CNN
	1    10100 9250
	0    1    1    0   
$EndComp
$Comp
L TVS D2
U 1 1
P 10400 9150
F 0 "D2" H 10400 9250 50  0000 C CNN
F 1 "TVS" H 10400 9050 50  0000 C CNN
F 2 "Resistors_SMD:R_0603" H 10400 9150 50  0001 C CNN
F 3 "" H 10400 9150 50  0000 C CNN
	1    10400 9150
	0    1    1    0   
$EndComp
Connection ~ 10400 8850
Connection ~ 10100 8950
Wire Wire Line
	9900 9550 10400 9550
Wire Wire Line
	10400 9550 10400 9450
Connection ~ 10100 9550
$Comp
L CRYSTAL_SMD Y2
U 1 1
P 14150 8300
F 0 "Y2" H 14150 8390 50  0000 C CNN
F 1 "8MHz" H 14050 8500 50  0000 L CNN
F 2 "Crystals:Crystal_SMD_5032_4Pads" H 14150 8300 50  0001 C CNN
F 3 "" H 14150 8300 50  0000 C CNN
	1    14150 8300
	0    -1   -1   0   
$EndComp
$Comp
L GND #PWR036
U 1 1
P 14350 8300
F 0 "#PWR036" H 14350 8050 50  0001 C CNN
F 1 "GND" H 14350 8150 50  0000 C CNN
F 2 "" H 14350 8300 50  0000 C CNN
F 3 "" H 14350 8300 50  0000 C CNN
	1    14350 8300
	-1   0    0    -1  
$EndComp
Wire Wire Line
	14250 8300 14350 8300
$Comp
L VCC #PWR037
U 1 1
P 7700 4650
F 0 "#PWR037" H 7700 4500 50  0001 C CNN
F 1 "VCC" H 7700 4800 50  0000 C CNN
F 2 "" H 7700 4650 50  0000 C CNN
F 3 "" H 7700 4650 50  0000 C CNN
	1    7700 4650
	1    0    0    -1  
$EndComp
Connection ~ 7700 4650
Text Label 1350 1500 0    60   ~ 0
USB_D-
Text Label 1350 1600 0    60   ~ 0
USB_D+
Text GLabel 8150 4850 0    60   Input ~ 0
USB2_D-
Text GLabel 8150 4950 0    60   Input ~ 0
USB2_D+
Wire Wire Line
	8250 4350 7550 4350
Wire Wire Line
	7550 4350 7550 3750
Wire Wire Line
	7550 3750 7200 3750
$Comp
L R R4
U 1 1
P 7050 3750
F 0 "R4" V 7130 3750 50  0000 C CNN
F 1 "0" V 7050 3750 50  0000 C CNN
F 2 "Resistors_SMD:R_0603" V 6980 3750 50  0001 C CNN
F 3 "" H 7050 3750 50  0000 C CNN
	1    7050 3750
	0    1    1    0   
$EndComp
$Comp
L VCC #PWR038
U 1 1
P 6800 3600
F 0 "#PWR038" H 6800 3450 50  0001 C CNN
F 1 "VCC" H 6800 3750 50  0000 C CNN
F 2 "" H 6800 3600 50  0000 C CNN
F 3 "" H 6800 3600 50  0000 C CNN
	1    6800 3600
	1    0    0    -1  
$EndComp
Wire Wire Line
	6900 3750 6800 3750
Wire Wire Line
	6800 3750 6800 3600
$Comp
L R R5
U 1 1
P 9700 1650
F 0 "R5" V 9780 1650 50  0000 C CNN
F 1 "0" V 9700 1650 50  0000 C CNN
F 2 "Resistors_SMD:R_0603" V 9630 1650 50  0001 C CNN
F 3 "" H 9700 1650 50  0000 C CNN
	1    9700 1650
	0    1    1    0   
$EndComp
$Comp
L FXMA108BQX U3
U 1 1
P 4200 8450
F 0 "U3" H 4200 7850 60  0000 C CNN
F 1 "FXMA108BQX" H 4200 9050 60  0000 C CNN
F 2 "footprints:DQFN20" H 4200 8750 60  0001 C CNN
F 3 "" H 4200 8750 60  0001 C CNN
	1    4200 8450
	1    0    0    -1  
$EndComp
$Comp
L VCOM #PWR039
U 1 1
P 4700 7800
F 0 "#PWR039" H 4700 7650 50  0001 C CNN
F 1 "VCOM" H 4700 7950 50  0000 C CNN
F 2 "" H 4700 7800 50  0000 C CNN
F 3 "" H 4700 7800 50  0000 C CNN
	1    4700 7800
	1    0    0    -1  
$EndComp
Wire Wire Line
	5000 7000 5000 7100
Wire Wire Line
	5000 7100 5100 7100
Wire Wire Line
	5100 7400 5000 7400
Wire Wire Line
	5000 7400 5000 7500
Wire Wire Line
	4700 7800 4700 8000
Wire Wire Line
	3700 8000 3700 7800
Wire Wire Line
	3700 8100 3600 8100
Wire Wire Line
	3600 8100 3600 7200
Wire Wire Line
	3600 7200 3400 7200
Wire Wire Line
	3400 7300 3500 7300
Wire Wire Line
	3500 7300 3500 8200
Wire Wire Line
	3500 8200 3700 8200
Wire Wire Line
	4700 8100 4800 8100
Wire Wire Line
	4800 8100 4800 7200
Wire Wire Line
	4800 7200 5100 7200
Wire Wire Line
	5100 7300 4900 7300
Wire Wire Line
	4900 7300 4900 8200
Wire Wire Line
	4900 8200 4700 8200
Wire Wire Line
	3700 8400 3400 8400
Wire Wire Line
	3400 8400 3400 9350
Wire Wire Line
	3400 9350 3100 9350
Wire Wire Line
	3500 9450 3500 8500
Wire Wire Line
	3500 8500 3700 8500
Wire Wire Line
	5000 9450 5000 8500
Wire Wire Line
	5000 8500 4700 8500
$Comp
L GND #PWR040
U 1 1
P 3700 9100
F 0 "#PWR040" H 3700 8850 50  0001 C CNN
F 1 "GND" H 3700 8950 50  0000 C CNN
F 2 "" H 3700 9100 50  0000 C CNN
F 3 "" H 3700 9100 50  0000 C CNN
	1    3700 9100
	1    0    0    -1  
$EndComp
Wire Wire Line
	3700 8900 3700 9100
$Comp
L GND #PWR041
U 1 1
P 4700 9100
F 0 "#PWR041" H 4700 8850 50  0001 C CNN
F 1 "GND" H 4700 8950 50  0000 C CNN
F 2 "" H 4700 9100 50  0000 C CNN
F 3 "" H 4700 9100 50  0000 C CNN
	1    4700 9100
	1    0    0    -1  
$EndComp
Wire Wire Line
	4700 9100 4700 8900
NoConn ~ 3700 8600
NoConn ~ 3700 8700
NoConn ~ 3700 8800
NoConn ~ 4700 8600
NoConn ~ 4700 8700
NoConn ~ 4700 8800
$Comp
L PAM2301 U4
U 1 1
P 7950 1750
F 0 "U4" H 7950 1500 60  0000 C CNN
F 1 "PAM2301" H 7950 2000 60  0000 C CNN
F 2 "TO_SOT_Packages_SMD:SOT-23-5" H 8000 1800 60  0001 C CNN
F 3 "" H 8000 1800 60  0001 C CNN
	1    7950 1750
	1    0    0    -1  
$EndComp
Wire Wire Line
	7450 1750 7350 1750
Wire Wire Line
	7350 1750 7350 1650
Connection ~ 7350 1650
Wire Wire Line
	7450 1850 7450 2100
Wire Wire Line
	7450 2100 7250 2100
Connection ~ 7250 2100
$Comp
L INDUCTOR L1
U 1 1
P 8850 1650
F 0 "L1" V 8800 1650 50  0000 C CNN
F 1 "2.2 uH" V 8950 1650 50  0000 C CNN
F 2 "footprints:1008" H 8850 1650 50  0001 C CNN
F 3 "" H 8850 1650 50  0000 C CNN
	1    8850 1650
	0    -1   -1   0   
$EndComp
Wire Wire Line
	8450 1650 8550 1650
Wire Wire Line
	8450 1750 9250 1750
Wire Wire Line
	9250 1750 9250 1650
Connection ~ 9250 1650
$Comp
L STF202-22 U1
U 1 1
P 2650 1500
F 0 "U1" H 2650 1250 60  0000 C CNN
F 1 "STF202-22" H 2650 1750 60  0000 C CNN
F 2 "footprints:SOT457" H 2350 1550 60  0001 C CNN
F 3 "" H 2350 1550 60  0001 C CNN
	1    2650 1500
	1    0    0    -1  
$EndComp
$Comp
L GND #PWR042
U 1 1
P 3300 1700
F 0 "#PWR042" H 3300 1450 50  0001 C CNN
F 1 "GND" H 3300 1550 50  0000 C CNN
F 2 "" H 3300 1700 50  0000 C CNN
F 3 "" H 3300 1700 50  0000 C CNN
	1    3300 1700
	-1   0    0    -1  
$EndComp
Wire Wire Line
	3200 1400 3300 1400
Wire Wire Line
	3300 1400 3300 1700
Wire Wire Line
	14300 4500 14400 4500
Wire Wire Line
	14300 4700 14400 4700
Wire Wire Line
	14300 4900 14400 4900
Wire Wire Line
	15300 4700 15400 4700
Wire Wire Line
	15400 4700 15400 4600
Wire Wire Line
	6850 4650 8250 4650
Wire Wire Line
	1750 1300 1750 1400
Connection ~ 1750 1400
Wire Wire Line
	1750 1100 1750 1000
$EndSCHEMATC
